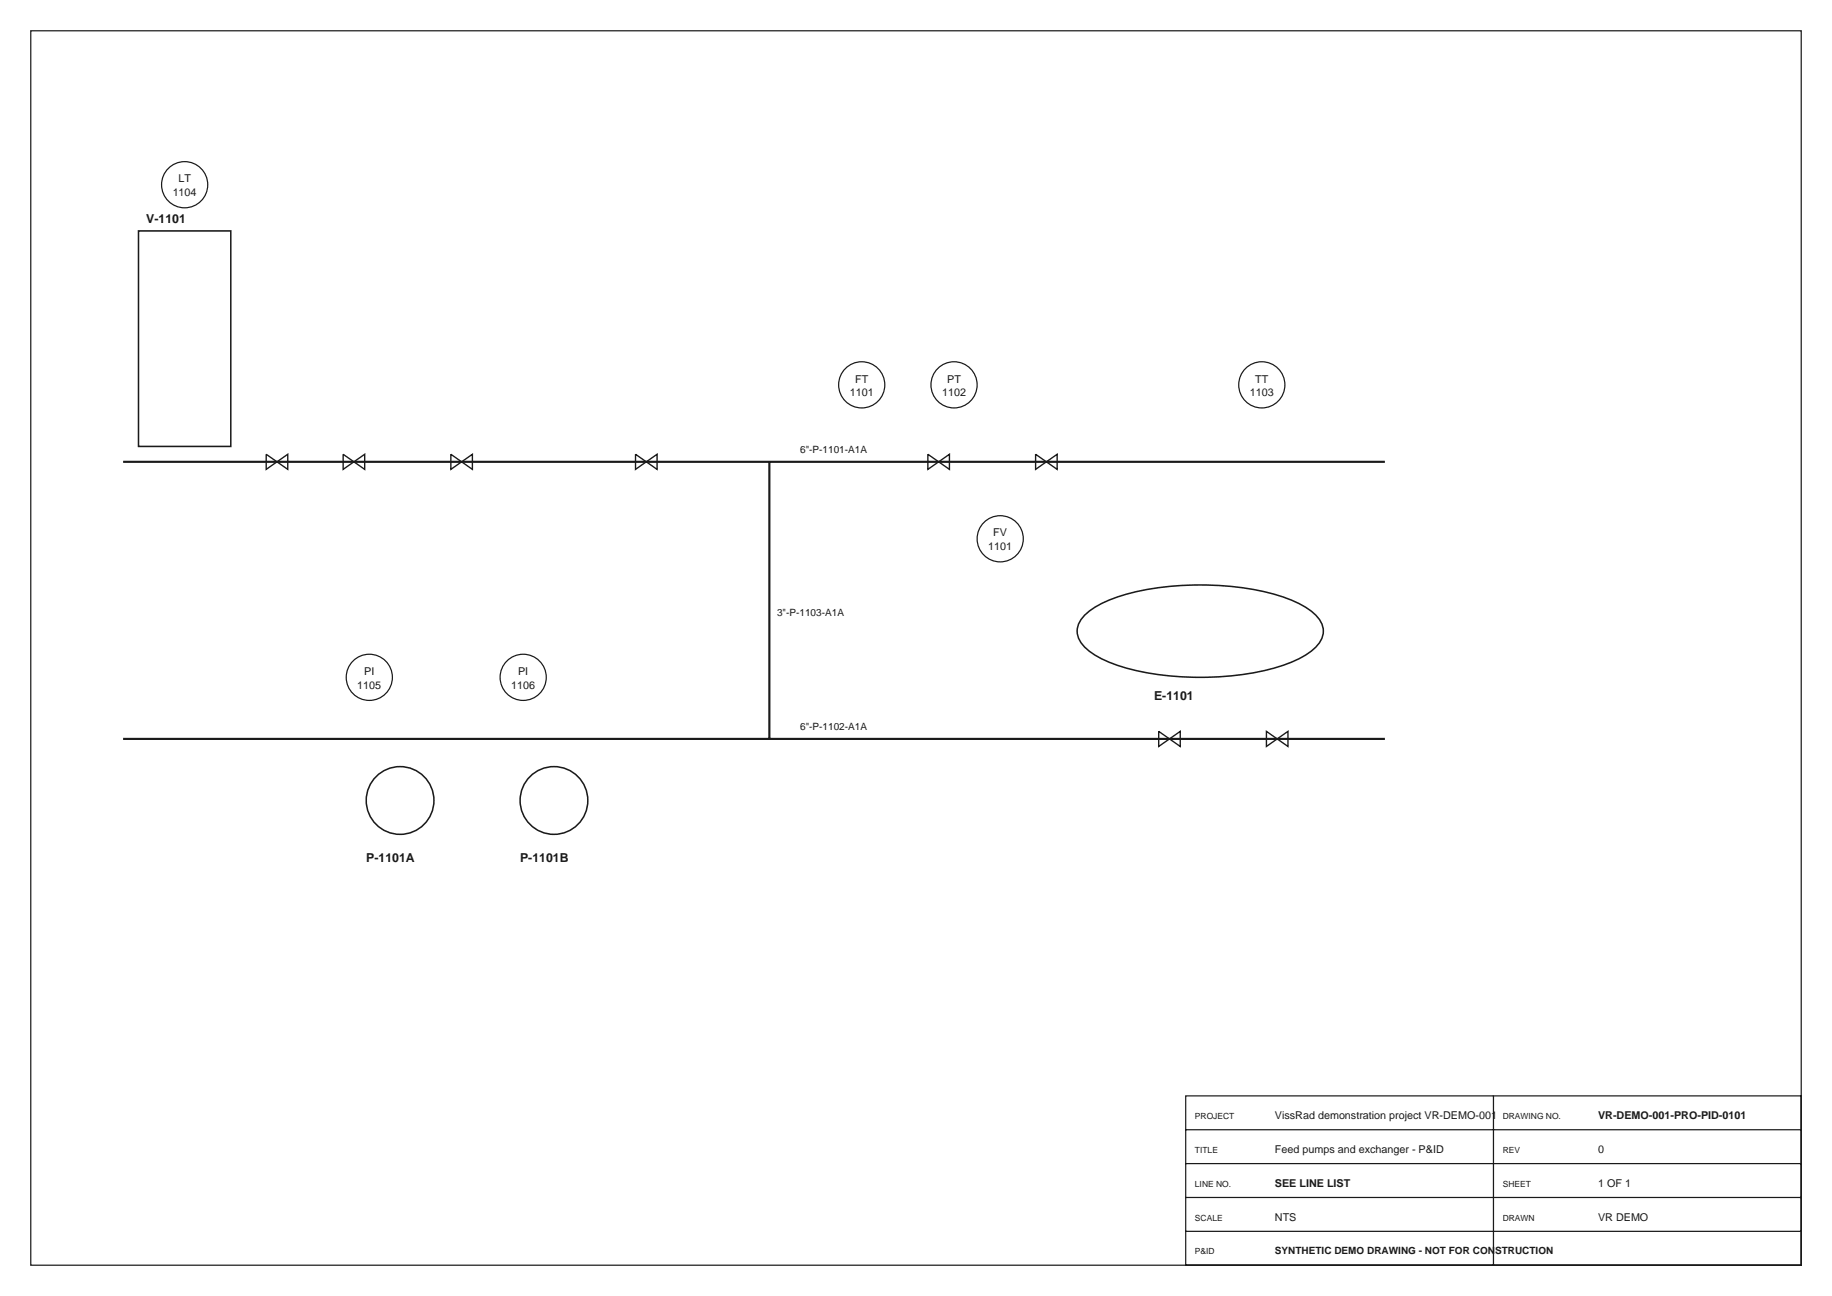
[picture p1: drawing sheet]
<svg xmlns="http://www.w3.org/2000/svg" width="420mm" height="297mm" viewBox="0 0 420 297" stroke-linecap="round" stroke-linejoin="round" font-family="sans-serif">
<g fill="none" stroke="#1a1a1a" stroke-width=".28">
<path d="M7.1 7.1h405.8v282.8h-405.8zM271.8 251.1h141.1v38.8h-141.1zM271.8 258.9h141.1M342.4 251.1v38.8zM271.8 266.7h141.1M271.8 274.4h141.1M271.8 282.2h141.1"/>
<circle cx="42.3" cy="42.3" r="5.3"/>
<circle cx="197.6" cy="88.2" r="5.3"/>
<circle cx="218.7" cy="88.2" r="5.3"/>
<circle cx="289.3" cy="88.2" r="5.3"/>
<circle cx="229.3" cy="123.5" r="5.3"/>
<circle cx="84.7" cy="155.2" r="5.3"/>
<circle cx="119.9" cy="155.2" r="5.3"/>
</g>
<path d="M28.2 105.8h289.3M176.4 105.8v63.5zM28.2 169.3h289.3" fill="none" stroke="#1a1a1a" stroke-width=".49"/>
<g fill="none" stroke="#1a1a1a" stroke-width=".35">
<path d="M31.7 52.9h21.2v49.4h-21.2zM248.7 140.9a25.6 25.6 0 0 1 12.2-5.4 68.7 68.7 0 0 1 32.4 1 18.8 18.8 0 0 1 9.1 5.3 4.6 4.6 0 0 1-.8 6.5 25.6 25.6 0 0 1-12.2 5.5 68.7 68.7 0 0 1-32.4-1.1 18.8 18.8 0 0 1-9-5.2 4.6 4.6 0 0 1 .7-6.6z"/>
<circle cx="91.7" cy="183.4" r="7.8"/>
<circle cx="127" cy="183.4" r="7.8"/>
</g>
<path d="M61 104.1l5 3.5v-3.5l-5 3.5zM78.7 104.1l4.9 3.5v-3.5l-4.9 3.5zM103.4 104.1l4.9 3.5v-3.5l-4.9 3.5zM145.7 104.1l4.9 3.5v-3.5l-4.9 3.5zM212.7 104.1l5 3.5v-3.5l-5 3.5zM237.4 104.1l5 3.5v-3.5l-5 3.5zM265.6 167.6l5 3.5v-3.5l-5 3.5zM290.3 167.6l5 3.5v-3.5l-5 3.5z" fill="none" stroke="#1a1a1a" stroke-width=".32"/>
<g font-size="2.8" fill="#1a1a1a">
<text x="33.5" y="51.2">V-1101</text>
<text x="264.6" y="160.5">E-1101</text>
<text x="84" y="197.6">P-1101A</text>
<text x="119.2" y="197.6">P-1101B</text>
</g>
<g font-size="2.5" fill="#1a1a1a">
<text x="40.9" y="41.8">LT</text>
<text x="39.6" y="45">1104</text>
<text x="196" y="87.7">FT</text>
<text x="217.1" y="87.7">PT</text>
<text x="287.8" y="87.7">TT</text>
<text x="194.8" y="90.8">1101</text>
<text x="216" y="90.8">1102</text>
<text x="286.5" y="90.8">1103</text>
<text x="227.7" y="122.9">FV</text>
<text x="226.6" y="126.1">1101</text>
<text x="83.5" y="154.7">PI</text>
<text x="118.8" y="154.7">PI</text>
<text x="81.9" y="157.9">1105</text>
<text x="117.2" y="157.9">1106</text>
<text x="292.3" y="256.4">VissRad demonstration project VR-DEMO-001</text>
<text x="366.4" y="256.4">VR-DEMO-001-PRO-PID-0101</text>
<text x="292.3" y="264.2">Feed pumps and exchanger - P&amp;ID</text>
<text x="366.4" y="264.2">0</text>
<text x="292.3" y="272">SEE LINE LIST</text>
<text x="366.4" y="272">1 OF 1</text>
<text x="292.3" y="279.7">NTS</text>
<text x="366.4" y="279.7">VR DEMO</text>
</g>
<g font-size="2.3" fill="#1a1a1a">
<text x="183.4" y="103.7">6&quot;-P-1101-A1A</text>
<text x="178.2" y="141.1">3&quot;-P-1103-A1A</text>
<text x="183.4" y="167.2">6&quot;-P-1102-A1A</text>
<text x="292.3" y="287.5">SYNTHETIC DEMO DRAWING - NOT FOR CONSTRUCTION</text>
</g>
<g font-size="1.9" fill="#1a1a1a">
<text x="273.9" y="256.4">PROJECT</text>
<text x="344.5" y="256.4">DRAWING NO.</text>
<text x="273.9" y="264.2">TITLE</text>
<text x="344.5" y="264.2">REV</text>
<text x="273.9" y="272">LINE NO.</text>
<text x="344.5" y="272">SHEET</text>
<text x="273.9" y="279.7">SCALE</text>
<text x="344.5" y="279.7">DRAWN</text>
<text x="273.9" y="287.5">P&amp;ID</text>
</g>
</svg>
